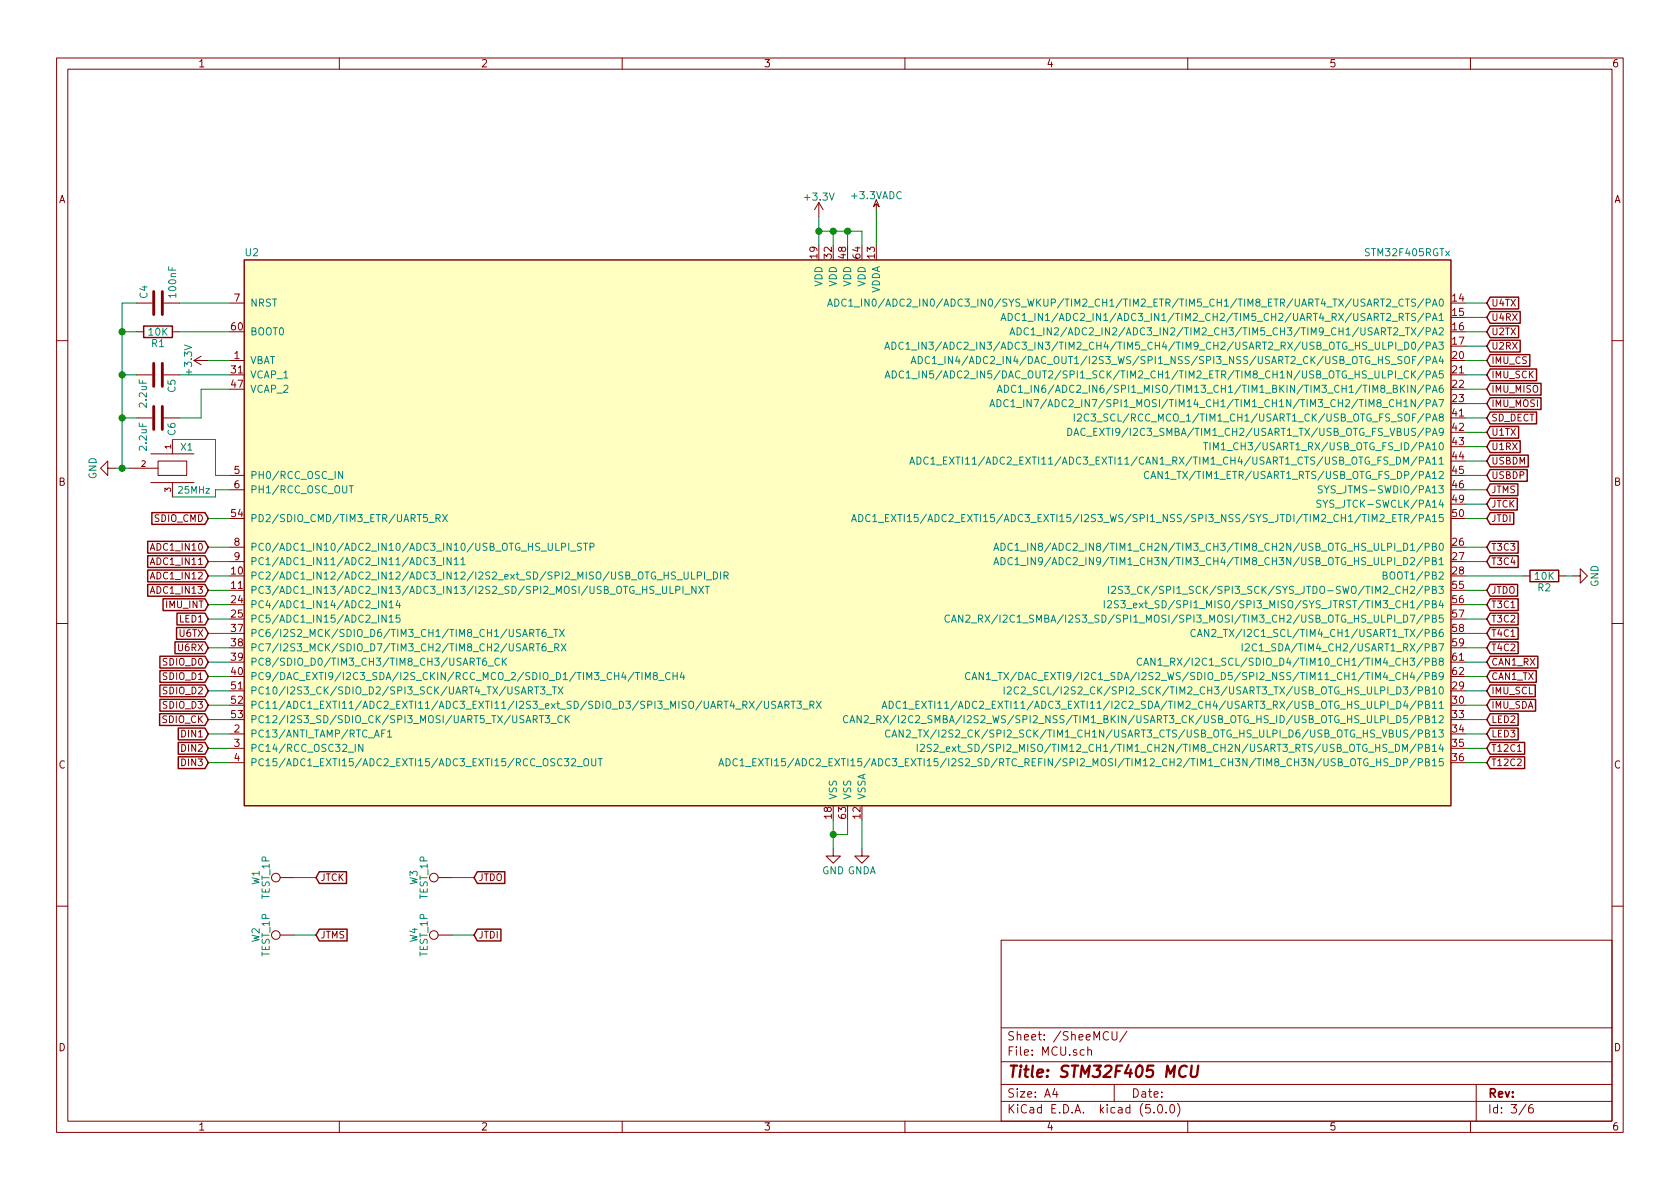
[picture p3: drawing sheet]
EESchema Schematic File Version 4
LIBS:tinyfc_core-cache
EELAYER 26 0
EELAYER END
$Descr A4 11693 8268
encoding utf-8
Sheet 3 6
Title "STM32F405 MCU"
Date ""
Rev ""
Comp ""
Comment1 ""
Comment2 ""
Comment3 ""
Comment4 ""
$EndDescr
$Comp
L tinyfc_core-cache:STM32F405RGTx U2
U 1 1
P 5900 3700
F 0 "U2" H 1700 5625 50  0000 L BNN
F 1 "STM32F405RGTx" H 10100 5625 50  0000 R BNN
F 2 "Housings_QFP:LQFP-64_10x10mm_Pitch0.5mm" H 10100 5575 50  0001 R TNN
F 3 "" H 5900 3700 50  0000 C CNN
	1    5900 3700
	1    0    0    -1  
$EndComp
Wire Wire Line
	10200 2500 10350 2500
Wire Wire Line
	10200 2600 10350 2600
Wire Wire Line
	10200 2700 10350 2700
Wire Wire Line
	10200 2800 10350 2800
Wire Wire Line
	1600 4200 1450 4200
Text GLabel 1450 4200 0    47   Input ~ 0
IMU_INT
Text GLabel 10350 2500 2    47   Input ~ 0
IMU_CS
Text GLabel 10350 2600 2    47   Input ~ 0
IMU_SCK
Text GLabel 10350 2700 2    47   Input ~ 0
IMU_MISO
Text GLabel 10350 2800 2    47   Input ~ 0
IMU_MOSI
$Comp
L tinyfc_core-cache:+3.3V #PWR010
U 1 1
P 5700 1500
AR Path="/58E3932D" Ref="#PWR010"  Part="1" 
AR Path="/58E1E3E6/58E3932D" Ref="#PWR010"  Part="1" 
F 0 "#PWR010" H 5700 1350 50  0001 C CNN
F 1 "+3.3V" H 5700 1640 50  0000 C CNN
F 2 "" H 5700 1500 50  0000 C CNN
F 3 "" H 5700 1500 50  0000 C CNN
	1    5700 1500
	1    0    0    -1  
$EndComp
Wire Wire Line
	5700 1500 5700 1600
Wire Wire Line
	5700 1600 5800 1600
Wire Wire Line
	6000 1600 6000 1700
Connection ~ 5700 1600
Wire Wire Line
	5900 1700 5900 1600
Connection ~ 5900 1600
Wire Wire Line
	5800 1700 5800 1600
Connection ~ 5800 1600
$Comp
L tinyfc_core-cache:+3.3VADC #PWR011
U 1 1
P 6100 1450
F 0 "#PWR011" H 6250 1400 50  0001 C CNN
F 1 "+3.3VADC" H 6100 1550 50  0000 C CNN
F 2 "" H 6100 1450 50  0000 C CNN
F 3 "" H 6100 1450 50  0000 C CNN
	1    6100 1450
	1    0    0    -1  
$EndComp
Wire Wire Line
	6100 1450 6100 1700
$Comp
L tinyfc_core-cache:+3.3V #PWR012
U 1 1
P 1450 2500
AR Path="/58E393B3" Ref="#PWR012"  Part="1" 
AR Path="/58E1E3E6/58E393B3" Ref="#PWR012"  Part="1" 
F 0 "#PWR012" H 1450 2350 50  0001 C CNN
F 1 "+3.3V" H 1450 2640 50  0000 C CNN
F 2 "" H 1450 2500 50  0000 C CNN
F 3 "" H 1450 2500 50  0000 C CNN
	1    1450 2500
	0    -1   -1   0   
$EndComp
Wire Wire Line
	1450 2500 1600 2500
$Comp
L tinyfc_core-cache:GND #PWR013
U 1 1
P 5800 5900
F 0 "#PWR013" H 5800 5650 50  0001 C CNN
F 1 "GND" H 5800 5750 50  0000 C CNN
F 2 "" H 5800 5900 50  0000 C CNN
F 3 "" H 5800 5900 50  0000 C CNN
	1    5800 5900
	1    0    0    -1  
$EndComp
$Comp
L tinyfc_core-cache:GNDA #PWR014
U 1 1
P 6000 5900
F 0 "#PWR014" H 6000 5650 50  0001 C CNN
F 1 "GNDA" H 6000 5750 50  0000 C CNN
F 2 "" H 6000 5900 50  0000 C CNN
F 3 "" H 6000 5900 50  0000 C CNN
	1    6000 5900
	1    0    0    -1  
$EndComp
Wire Wire Line
	5800 5700 5800 5800
Wire Wire Line
	5800 5800 5900 5800
Wire Wire Line
	5900 5800 5900 5700
Connection ~ 5800 5800
Wire Wire Line
	6000 5700 6000 5900
$Comp
L tinyfc_core-cache:Resonators3Pin X1
U 1 1
P 1200 3250
F 0 "X1" H 1300 3400 47  0000 C CNN
F 1 "25MHz" H 1350 3100 47  0000 C CNN
F 2 "MurataResonators:CERALOCK-CSTCW" H 1200 3250 47  0001 C CNN
F 3 "" H 1200 3250 47  0001 C CNN
	1    1200 3250
	1    0    0    -1  
$EndComp
Wire Wire Line
	1600 3400 1500 3400
Wire Wire Line
	1500 3400 1500 3450
Wire Wire Line
	1500 3450 1200 3450
Wire Wire Line
	1600 3300 1500 3300
Wire Wire Line
	1500 3300 1500 3050
Wire Wire Line
	1500 3050 1200 3050
$Comp
L tinyfc_core-cache:GND #PWR015
U 1 1
P 800 3250
F 0 "#PWR015" H 800 3000 50  0001 C CNN
F 1 "GND" H 800 3100 50  0000 C CNN
F 2 "" H 800 3250 50  0000 C CNN
F 3 "" H 800 3250 50  0000 C CNN
	1    800  3250
	0    1    1    0   
$EndComp
Wire Wire Line
	800  3250 850  3250
$Comp
L tinyfc_core-cache:C C5
U 1 1
P 1100 2600
F 0 "C5" H 1125 2700 50  0000 L CNN
F 1 "2.2uF" H 1125 2500 50  0000 L CNN
F 2 "Capacitors_SMD:C_0603_HandSoldering" H 1138 2450 50  0001 C CNN
F 3 "" H 1100 2600 50  0000 C CNN
	1    1100 2600
	0    1    1    0   
$EndComp
$Comp
L tinyfc_core-cache:C C6
U 1 1
P 1100 2900
F 0 "C6" H 1125 3000 50  0000 L CNN
F 1 "2.2uF" H 1125 2800 50  0000 L CNN
F 2 "Capacitors_SMD:C_0603_HandSoldering" H 1138 2750 50  0001 C CNN
F 3 "" H 1100 2900 50  0000 C CNN
	1    1100 2900
	0    1    1    0   
$EndComp
Wire Wire Line
	1250 2600 1600 2600
Wire Wire Line
	1600 2700 1400 2700
Wire Wire Line
	1400 2700 1400 2900
Wire Wire Line
	1400 2900 1250 2900
Wire Wire Line
	850  2900 950  2900
Wire Wire Line
	850  2100 850  2300
Connection ~ 850  3250
Wire Wire Line
	950  2600 850  2600
Connection ~ 850  2900
$Comp
L tinyfc_core-cache:C C4
U 1 1
P 1100 2100
F 0 "C4" H 1125 2200 50  0000 L CNN
F 1 "100nF" H 1125 2000 50  0000 L CNN
F 2 "Capacitors_SMD:C_0603_HandSoldering" H 1138 1950 50  0001 C CNN
F 3 "" H 1100 2100 50  0000 C CNN
	1    1100 2100
	0    -1   -1   0   
$EndComp
Connection ~ 850  2600
Wire Wire Line
	950  2100 850  2100
Wire Wire Line
	1250 2100 1600 2100
$Comp
L tinyfc_core-cache:R R1
U 1 1
P 1100 2300
F 0 "R1" V 1180 2300 50  0000 C CNN
F 1 "10K" V 1100 2300 50  0000 C CNN
F 2 "Resistors_SMD:R_0603_HandSoldering" V 1030 2300 50  0001 C CNN
F 3 "" H 1100 2300 50  0000 C CNN
	1    1100 2300
	0    1    1    0   
$EndComp
Wire Wire Line
	950  2300 850  2300
Connection ~ 850  2300
Wire Wire Line
	1250 2300 1600 2300
$Comp
L tinyfc_core-cache:R R2
U 1 1
P 10750 4000
F 0 "R2" V 10830 4000 50  0000 C CNN
F 1 "10K" V 10750 4000 50  0000 C CNN
F 2 "Resistors_SMD:R_0603_HandSoldering" V 10680 4000 50  0001 C CNN
F 3 "" H 10750 4000 50  0000 C CNN
	1    10750 4000
	0    1    1    0   
$EndComp
Wire Wire Line
	10600 4000 10200 4000
$Comp
L tinyfc_core-cache:GND #PWR016
U 1 1
P 10950 4000
F 0 "#PWR016" H 10950 3750 50  0001 C CNN
F 1 "GND" H 10950 3850 50  0000 C CNN
F 2 "" H 10950 4000 50  0000 C CNN
F 3 "" H 10950 4000 50  0000 C CNN
	1    10950 4000
	0    -1   -1   0   
$EndComp
Wire Wire Line
	10950 4000 10900 4000
Wire Wire Line
	1600 3600 1450 3600
Wire Wire Line
	1600 3800 1450 3800
Wire Wire Line
	1600 3900 1450 3900
Wire Wire Line
	1600 4000 1450 4000
Wire Wire Line
	1600 4100 1450 4100
Wire Wire Line
	1600 4300 1450 4300
Wire Wire Line
	1600 4400 1450 4400
Wire Wire Line
	1600 4500 1450 4500
Wire Wire Line
	1600 4600 1450 4600
Wire Wire Line
	1600 4700 1450 4700
Wire Wire Line
	1600 4800 1450 4800
Wire Wire Line
	1600 4900 1450 4900
Wire Wire Line
	1600 5000 1450 5000
Wire Wire Line
	10200 2100 10350 2100
Wire Wire Line
	10200 2200 10350 2200
Wire Wire Line
	10200 2300 10350 2300
Wire Wire Line
	10200 2400 10350 2400
Wire Wire Line
	10200 2900 10350 2900
Wire Wire Line
	10200 3000 10350 3000
Wire Wire Line
	10200 3100 10350 3100
Wire Wire Line
	10200 3200 10350 3200
Wire Wire Line
	10200 3300 10350 3300
Wire Wire Line
	10200 3400 10350 3400
Wire Wire Line
	10200 3500 10350 3500
Wire Wire Line
	10200 3800 10350 3800
Wire Wire Line
	10200 3900 10350 3900
Wire Wire Line
	10200 4100 10350 4100
Wire Wire Line
	10200 4200 10350 4200
Wire Wire Line
	10200 4300 10350 4300
Wire Wire Line
	10200 4400 10350 4400
Wire Wire Line
	10200 4500 10350 4500
Wire Wire Line
	10200 4600 10350 4600
Wire Wire Line
	10200 4700 10350 4700
Wire Wire Line
	10200 4800 10350 4800
Wire Wire Line
	10200 4900 10350 4900
Wire Wire Line
	10200 5000 10350 5000
Wire Wire Line
	10200 5100 10350 5100
Wire Wire Line
	10200 5200 10350 5200
Wire Wire Line
	10200 5300 10350 5300
Text GLabel 1450 3600 0    47   Input ~ 0
SDIO_CMD
Text GLabel 1450 3800 0    47   Input ~ 0
ADC1_IN10
Text GLabel 1450 3900 0    47   Input ~ 0
ADC1_IN11
Text GLabel 1450 4000 0    47   Input ~ 0
ADC1_IN12
Text GLabel 1450 4100 0    47   Input ~ 0
ADC1_IN13
Text GLabel 1450 4300 0    47   Input ~ 0
LED1
Text GLabel 1450 4400 0    47   Input ~ 0
U6TX
Text GLabel 1450 4500 0    47   Input ~ 0
U6RX
Text GLabel 1450 4600 0    47   Input ~ 0
SDIO_D0
Text GLabel 1450 4700 0    47   Input ~ 0
SDIO_D1
Text GLabel 1450 4800 0    47   Input ~ 0
SDIO_D2
Text GLabel 1450 4900 0    47   Input ~ 0
SDIO_D3
Text GLabel 1450 5000 0    47   Input ~ 0
SDIO_CK
Text GLabel 10350 3400 2    47   Input ~ 0
JTMS
Text GLabel 10350 3500 2    47   Input ~ 0
JTCK
Text GLabel 10350 4100 2    47   Input ~ 0
JTDO
Text GLabel 10350 2100 2    47   Input ~ 0
U4TX
Text GLabel 10350 2200 2    47   Input ~ 0
U4RX
Text GLabel 10350 2300 2    47   Input ~ 0
U2TX
Text GLabel 10350 2400 2    47   Input ~ 0
U2RX
Text GLabel 10350 2900 2    47   Input ~ 0
SD_DECT
Text GLabel 10350 3000 2    47   Input ~ 0
U1TX
Text GLabel 10350 3100 2    47   Input ~ 0
U1RX
Text GLabel 10350 3200 2    47   Input ~ 0
USBDM
Text GLabel 10350 3300 2    47   Input ~ 0
USBDP
Text GLabel 10350 3800 2    47   Input ~ 0
T3C3
Text GLabel 10350 3900 2    47   Input ~ 0
T3C4
Text GLabel 10350 4200 2    47   Input ~ 0
T3C1
Text GLabel 10350 4300 2    47   Input ~ 0
T3C2
Text GLabel 10350 4400 2    47   Input ~ 0
T4C1
Text GLabel 10350 4500 2    47   Input ~ 0
T4C2
Text GLabel 10350 4600 2    47   Input ~ 0
CAN1_RX
Text GLabel 10350 4700 2    47   Input ~ 0
CAN1_TX
Text GLabel 10350 4800 2    47   Input ~ 0
IMU_SCL
Text GLabel 10350 4900 2    47   Input ~ 0
IMU_SDA
Text GLabel 10350 5000 2    47   Input ~ 0
LED2
Text GLabel 10350 5100 2    47   Input ~ 0
LED3
Text GLabel 10350 5200 2    47   Input ~ 0
T12C1
Text GLabel 10350 5300 2    47   Input ~ 0
T12C2
Wire Wire Line
	1600 5100 1450 5100
Wire Wire Line
	1600 5200 1450 5200
Wire Wire Line
	1600 5300 1450 5300
Text GLabel 1450 5100 0    47   Input ~ 0
DIN1
Text GLabel 1450 5200 0    47   Input ~ 0
DIN2
Text GLabel 1450 5300 0    47   Input ~ 0
DIN3
Wire Wire Line
	10200 3600 10350 3600
Text GLabel 10350 3600 2    47   Input ~ 0
JTDI
$Comp
L tinyfc_core-cache:TEST_1P W2
U 1 1
P 2050 6500
F 0 "W2" H 2050 6770 50  0000 C CNN
F 1 "TEST_1P" H 2050 6700 50  0000 C CNN
F 2 "PCB_Misc:TESTPAD_SMALL" H 2250 6500 50  0001 C CNN
F 3 "" H 2250 6500 50  0000 C CNN
	1    2050 6500
	0    -1   -1   0   
$EndComp
$Comp
L tinyfc_core-cache:TEST_1P W3
U 1 1
P 3150 6100
F 0 "W3" H 3150 6370 50  0000 C CNN
F 1 "TEST_1P" H 3150 6300 50  0000 C CNN
F 2 "PCB_Misc:TESTPAD_SMALL" H 3350 6100 50  0001 C CNN
F 3 "" H 3350 6100 50  0000 C CNN
	1    3150 6100
	0    -1   -1   0   
$EndComp
$Comp
L tinyfc_core-cache:TEST_1P W4
U 1 1
P 3150 6500
F 0 "W4" H 3150 6770 50  0000 C CNN
F 1 "TEST_1P" H 3150 6700 50  0000 C CNN
F 2 "PCB_Misc:TESTPAD_SMALL" H 3350 6500 50  0001 C CNN
F 3 "" H 3350 6500 50  0000 C CNN
	1    3150 6500
	0    -1   -1   0   
$EndComp
$Comp
L tinyfc_core-cache:TEST_1P W1
U 1 1
P 2050 6100
F 0 "W1" H 2050 6370 50  0000 C CNN
F 1 "TEST_1P" H 2050 6300 50  0000 C CNN
F 2 "PCB_Misc:TESTPAD_SMALL" H 2250 6100 50  0001 C CNN
F 3 "" H 2250 6100 50  0000 C CNN
	1    2050 6100
	0    -1   -1   0   
$EndComp
Wire Wire Line
	2050 6100 2200 6100
Wire Wire Line
	2050 6500 2200 6500
Wire Wire Line
	3150 6100 3300 6100
Wire Wire Line
	3150 6500 3300 6500
Text GLabel 2200 6100 2    47   Input ~ 0
JTCK
Text GLabel 2200 6500 2    47   Input ~ 0
JTMS
Text GLabel 3300 6100 2    47   Input ~ 0
JTDO
Text GLabel 3300 6500 2    47   Input ~ 0
JTDI
Wire Wire Line
	5700 1600 5700 1700
Wire Wire Line
	5900 1600 6000 1600
Wire Wire Line
	5800 1600 5900 1600
Wire Wire Line
	5800 5800 5800 5900
Wire Wire Line
	850  3250 900  3250
Wire Wire Line
	850  2900 850  3250
Wire Wire Line
	850  2600 850  2900
Wire Wire Line
	850  2300 850  2600
$EndSCHEMATC
